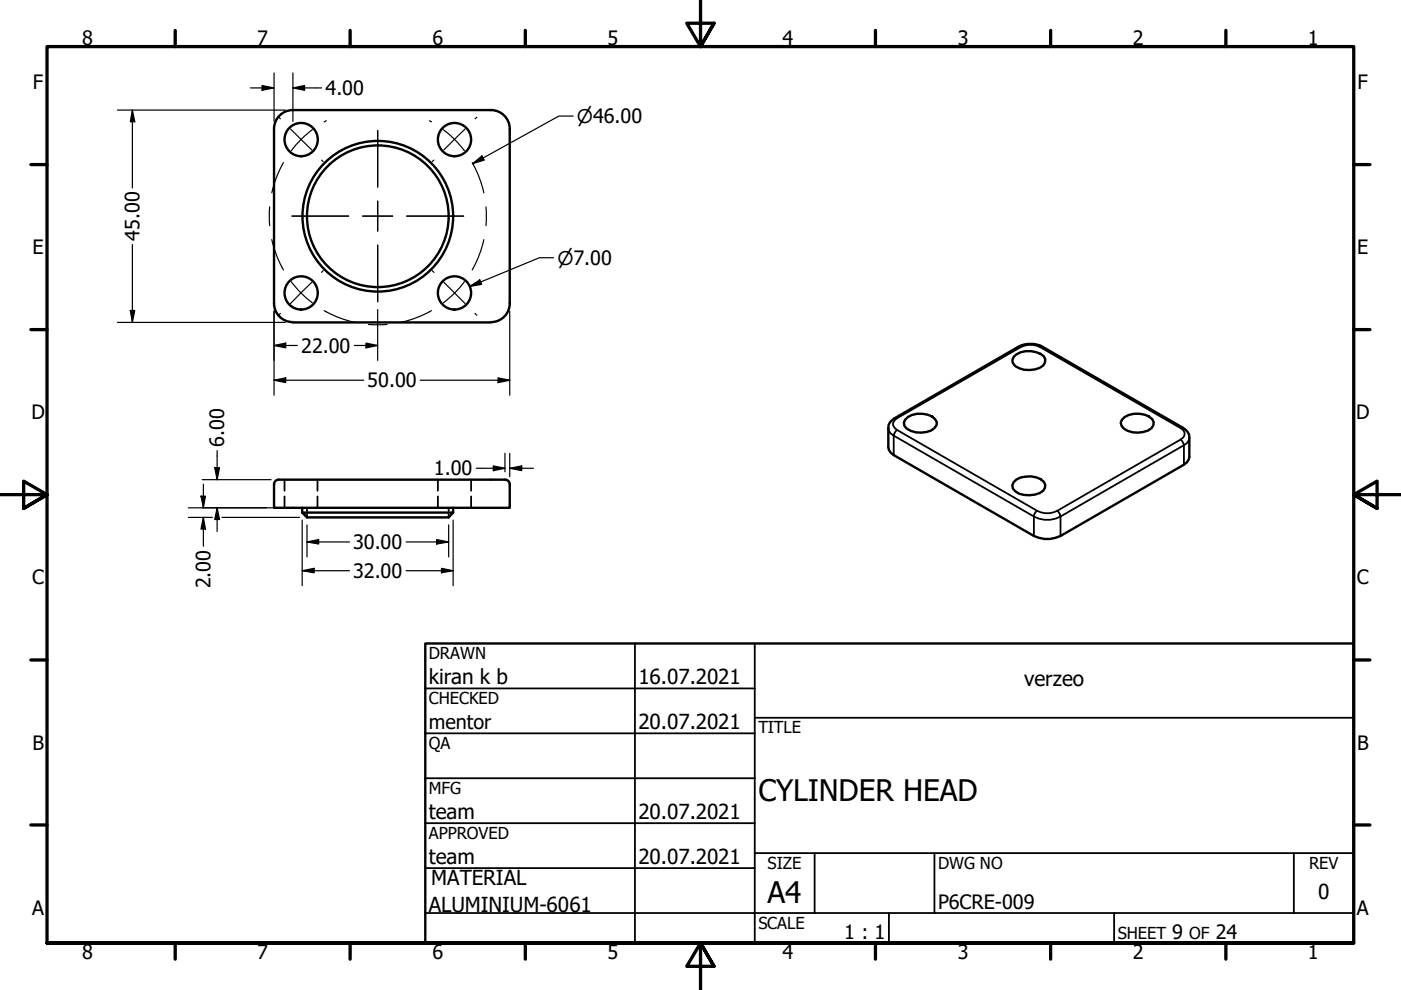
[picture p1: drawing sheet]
<svg xmlns="http://www.w3.org/2000/svg" width="297mm" height="210mm" viewBox="0 0 297 210" stroke-linecap="round" stroke-linejoin="round" font-family="sans-serif">
<!-- layer: Visible (ANSI) -->
<g fill="none" stroke="#000" stroke-width=".51">
<path d="M58.1 27.3v37a4 4 0 0 0 4 4M62.1 23.3a4 4 0 0 0-4 4M62.1 23.3h42a4 4 0 0 1 4 4M108.1 27.3v37a4 4 0 0 1-4 4M62.1 68.4h42M214.9 75.7a4.8 4.8 0 0 1 6.4-.2 1.59 1.59 0 0 1-.9 2.5 5.7 5.7 0 0 1-5.1-.4l-.5-.6-.2-.6zM189.2 89.1l26.6-15.5a5.8 5.8 0 0 1 5.3 0l29.7 17.1a2.32 2.32 0 0 1 1.4 2.1v4.1l-.2 .5-.3 .6-.7 .5-26.1 15.1a6.3 6.3 0 0 1-5.7 0l-29.7-17.1-.7-.5-.3-.6-.2-.6v-4l.1-.7zM191.9 89a4.6 4.6 0 0 1 6.3-.1l.4 .6a2.26 2.26 0 0 1-2.2 2.1 4.6 4.6 0 0 1-4.6-1.3l-.2-.7zM237.9 89a4.7 4.7 0 0 1 6.4-.1l.3 .6a2.13 2.13 0 0 1-2.2 2.1 4.6 4.6 0 0 1-4.6-1.3l-.2-.7zM58.4 102l.7-.3h48a.99 .99 0 0 1 1 1v5h-50v-5zM64.1 108.7h32l-1 1h-30zM64.1 107.7v1"/>
<path d="M96.1 107.7v1M214.9 102.3a4.1 4.1 0 0 1 3.7-1.3 3.1 3.1 0 0 1 3 1.8 2.13 2.13 0 0 1-2.2 2.1 4.6 4.6 0 0 1-4.6-1.3l-.2-.7z"/>
<circle cx="63.8" cy="29.6" r="3.5"/>
<circle cx="96.4" cy="29.6" r="3.5"/>
<circle cx="80.1" cy="45.9" r="16"/>
<circle cx="80.1" cy="45.9" r="15"/>
<circle cx="63.8" cy="62.1" r="3.5"/>
<circle cx="96.4" cy="62.1" r="3.5"/>
</g>
<!-- layer: Hidden (ANSI) -->
<path d="M60.3 101.7v2.3M60.3 105.3v2.4M65.1 107.7v.7M65.1 109v.7M67.3 101.7v2.3M67.3 105.3v2.4M92.8 101.7v2.3M92.8 105.3v2.4M95.1 107.7v.7M95.1 109v.7M99.9 101.7v2.3M99.9 105.3v2.4" fill="none" stroke="#000" stroke-width=".38"/>
<!-- layer: Visible Narrow (ANSI) -->
<g fill="none" stroke="#000" stroke-width=".38">
<path d="M215.8 73.6h.5M216.3 73.6a4.5 4.5 0 0 1 4.3 0M216.3 73.6l-26.1 15.1M220.6 73.6l29.7 17.2M221.1 73.6h-.5M189.5 96.5v-4.1l29.7 17.1M189.7 88.7h.5M190.2 88.7a1.32 1.32 0 0 0-.9 1.2 1.32 1.32 0 0 0 .9 1.3l-.3 .3-.4 .9-.7-.5-.3-.6-.2-.5M190.2 91.2l29.7 17.1M250.3 93.2l.3 .3 .4 .9M250.3 93.2l-26.1 15.1M250.8 90.7l-.5 .1a1.28 1.28 0 0 1 .9 1.2 1.28 1.28 0 0 1-.9 1.2"/>
<path d="M251 94.4l-26.1 15.1v4.1M251 94.4v4.1M252.2 92.8l-.2 .6-.3 .6-.7 .4M219.2 109.5v4.1M219.9 108.3l-.4 .3-.3 .9M219.9 108.3a4.5 4.5 0 0 0 4.3 0l.3 .3 .4 .9a5.8 5.8 0 0 1-5.7 0"/>
</g>
<!-- layer: Border (ANSI) -->
<g fill="none" stroke="#000" stroke-width=".7">
<path d="M148.5 -.1v10l-2.9-5h5.8l-2.9 5 2.9-5M37.1 6.4v3.5M74.2 6.4v3.5M111.4 6.4v3.5M185.6 6.4v3.5M222.8 6.4v3.5M259.9 6.4v3.5M6.5 34.9h3.5M287 34.9h3.4M6.5 69.9h3.5M287 69.9h3.4M0 104.9h10l-5-2.9v5.8l5-2.9-5 2.9"/>
<path d="M297 104.9h-10l5-2.9v5.8l-5-2.9 5 2.9M6.5 139.9h3.5M287 139.9h3.4M6.5 174.9h3.5M287 174.9h3.4M10 199.9v-190h277v190h-277h277M37.1 199.9v3.5M74.2 199.9v3.5M111.4 199.9v3.5M185.6 199.9v3.5M222.8 199.9v3.5M259.9 199.9v3.5"/>
<path d="M151.4 204.9l-2.9-5 2.9 5h-5.8l2.9-5v10"/>
</g>
<!-- layer: Title (ANSI) -->
<g fill="none" stroke="#000" stroke-width=".38">
<path d="M134.6 136.4v63.5M160 136.4v63.5M90.2 146h69.8M90.2 155.5h69.8M160 152.2h127M90.2 165h69.8M90.2 174.5h69.8M90.2 193.6h196.8M90.2 184.1h69.8M160 180.9h127M172.7 180.9v12.7M188.5 193.6v6.3"/>
<path d="M198.1 180.9v12.7M236.2 193.6v6.3M274.3 180.9v12.7"/>
</g>
<path d="M90.2 136.4h196.8v63.5h-196.8z" fill="none" stroke="#000" stroke-width=".51"/>
<!-- layer: Center Mark (ANSI) -->
<g fill="none" stroke="#000" stroke-width=".25">
<path d="M59.1 24.9l.3 .3M61.6 27.3l4.5 4.5M68.2 33.9l.3 .4M80.1 27.7v12M92 33.9l-.4 .4M98.6 27.3l-4.5 4.5M101.1 24.9l-.4 .3M61.9 45.8h12M66.1 59.9l-4.5 4.5M68.5 57.4l-.3 .4M76.9 45.8h6.3M80.1 42.6v6.4"/>
<path d="M80.1 52v12M86.2 45.8h12.1M91.6 57.4l.4 .4M94.1 59.9l4.5 4.5M59.4 66.5l-.3 .3M100.7 66.5l.4 .3"/>
</g>
<!-- layer: Centerline (ANSI) -->
<g fill="none" stroke="#000" stroke-width=".25">
<path d="M60.1 34.5l-.2 .3a23 23 0 0 0-2.3 6.1M66.2 27.5l-2.4 2.1-2.1 2.4M69.2 25.6l-.5 .2M91 25.6l.5 .2M94 27.5l2.4 2.1 2.1 2.4M100.1 34.5l.2 .3a23 23 0 0 1 2.3 6.1M57.2 43.9v3.9M57.6 50.8a23 23 0 0 0 2.5 6.4M61.7 59.7l2.1 2.4 2.4 2.1M98.5 59.7l-2.1 2.4-2.4 2.1M102.6 50.8a23 23 0 0 1-2.5 6.4M103 43.9v3.9"/>
<path d="M68.7 65.9l.3 .1a23 23 0 0 0 6.1 2.3M78.1 68.8h4M91.5 65.9l-.3 .1a23 23 0 0 1-6.1 2.3"/>
</g>
<!-- layer: Dimension (ANSI) -->
<g fill="none" stroke="#000" stroke-width=".25">
<path d="M53.1 18.6h5M55.6 18.1l2.5 .5-2.5 .5zM58.1 15.5v10.3M62.1 18.6l2.5-.5v1zM62.1 18.6h6.1M62.1 15.5v10.3M24.9 23.3h35.6M28.1 23.3l.5 2.5h-1zM28.1 23.3v16.5M100.2 34.7l2-1.6 .5 .8zM121.5 24.6h-3l-18.3 10.1M28.1 51.9v16.5"/>
<path d="M117.3 54.6h-2.9l-14.8 6.1M24.9 68.4h35.6M27.6 65.8h1l-.5 2.6zM58.1 73.3l2.5-.6v1.1zM58.1 65.9v17.9M58.1 73.3h5M75.1 73.3h5M77.6 72.7l2.5 .6-2.5 .5zM80.1 65.6v10.8M99.6 60.7l2.1-1.4 .4 1zM108.1 65.9v17.9M45.5 99.2h1l-.5 2.5z"/>
<path d="M46 95.5v6.2M58.1 80.6l2.5-.5v1zM58.1 80.6h19M89.1 80.6h19M101 99.3h6.1M104.6 98.8l2.5 .5-2.5 .5zM105.6 80.1l2.5 .5-2.5 .5zM107.1 96.1v3.9M108.1 99.3l2.5-.5v1zM108.1 96.1v5M108.1 99.3h5M39.9 107.7h23.6"/>
<path d="M39.9 109.7h5.1M42.6 105.2h1l-.5 2.5zM42.9 101.7h14.6M43.1 109.7l.5 2.5h-1zM43.1 102.7v5M43.1 109.7v6.1M46 107.7l.5 2.4h-1zM46 107.7v5M47.1 109.7h16.4M64.1 110.3v13.9M65.1 114.9l2.5-.5v1zM65.1 114.9h9"/>
<path d="M65.1 111.3v6.8M86.1 114.9h9M92.6 114.4l2.5 .5-2.5 .5zM95.1 111.3v6.8M96.1 110.3v13.9M64.1 121l2.5-.5v.9zM64.1 121h10M86.1 121h10M93.6 120.5l2.5 .5-2.5 .4z"/>
</g>
<g fill="#000">
<path d="M55.6 18.1l2.5 .5-2.5 .5z" fill-rule="evenodd"/>
<path d="M62.1 18.6l2.5-.5v1z" fill-rule="evenodd"/>
<path d="M28.1 23.3l.5 2.5h-1z" fill-rule="evenodd"/>
<path d="M100.2 34.7l2-1.6 .5 .8z" fill-rule="evenodd"/>
<path d="M99.6 60.7l2.1-1.4 .4 1z" fill-rule="evenodd"/>
<path d="M27.6 65.8h1l-.5 2.6z" fill-rule="evenodd"/>
<path d="M58.1 73.3l2.5-.6v1.1z" fill-rule="evenodd"/>
<path d="M77.6 72.7l2.5 .6-2.5 .5z" fill-rule="evenodd"/>
<path d="M45.5 99.2h1l-.5 2.5z" fill-rule="evenodd"/>
<path d="M58.1 80.6l2.5-.5v1z" fill-rule="evenodd"/>
<path d="M104.6 98.8l2.5 .5-2.5 .5z" fill-rule="evenodd"/>
<path d="M105.6 80.1l2.5 .5-2.5 .5z" fill-rule="evenodd"/>
<path d="M108.1 99.3l2.5-.5v1z" fill-rule="evenodd"/>
<path d="M42.6 105.2h1l-.5 2.5z" fill-rule="evenodd"/>
<path d="M43.1 109.7l.5 2.5h-1z" fill-rule="evenodd"/>
<path d="M46 107.7l.5 2.4h-1z" fill-rule="evenodd"/>
<path d="M65.1 114.9l2.5-.5v1z" fill-rule="evenodd"/>
<path d="M92.6 114.4l2.5 .5-2.5 .5z" fill-rule="evenodd"/>
<path d="M64.1 121l2.5-.5v.9z" fill-rule="evenodd"/>
<path d="M93.6 120.5l2.5 .5-2.5 .4z" fill-rule="evenodd"/>
</g>
<g font-size="6.3">
<text x="160.8" y="169.8">CYLINDER HEAD</text>
<text x="162.8" y="191.4">A4</text>
</g>
<g font-size="4.4">
<text x="90.9" y="145.1">kiran k b</text>
<text x="135.4" y="145.1">16.07.2021</text>
<text x="217.2" y="145.5">verzeo</text>
<text x="135.4" y="154.6">20.07.2021</text>
<text x="90.9" y="173.6">team</text>
<text x="135.4" y="173.6">20.07.2021</text>
<text x="90.9" y="183.2">team</text>
<text x="135.4" y="183.2">20.07.2021</text>
<text x="91.4" y="187.6">MATERIAL</text>
<text x="279.5" y="190.7">0</text>
<text x="90.9" y="193.5">ALUMINIUM-6061</text>
</g>
<g font-size="4.2">
<text x="17.4" y="9.5">8</text>
<text x="54.5" y="9.5">7</text>
<text x="91.7" y="9.5">6</text>
<text x="128.8" y="9.5">5</text>
<text x="165.9" y="9.5">4</text>
<text x="203.1" y="9.5">3</text>
<text x="240.2" y="9.5">2</text>
<text x="277.3" y="9.5">1</text>
<text x="7" y="19">F</text>
<text x="69" y="20.2">4.00</text>
<text x="287.8" y="19">F</text>
<text x="6.9" y="53.9">E</text>
<text x="29.6" y="51" transform="rotate(-90 29.6 51)">45.00</text>
<text x="287.7" y="53.9">E</text>
<text x="63.9" y="74.8">22.00</text>
<text x="77.9" y="82.1">50.00</text>
<text x="6.7" y="88.9">D</text>
<text x="287.5" y="88.9">D</text>
<text x="47.6" y="94.7" transform="rotate(-90 47.6 94.7)">6.00</text>
<text x="92" y="100.8">1.00</text>
<text x="74.9" y="116.4">30.00</text>
<text x="6.8" y="123.9">C</text>
<text x="44.6" y="124.7" transform="rotate(-90 44.6 124.7)">2.00</text>
<text x="74.9" y="122.5">32.00</text>
<text x="287.7" y="123.9">C</text>
<text x="90.9" y="154.7">mentor</text>
<text x="6.9" y="158.9">B</text>
<text x="287.7" y="158.9">B</text>
<text x="6.8" y="193.9">A</text>
<text x="198.9" y="192.8">P6CRE-009</text>
<text x="287.7" y="193.9">A</text>
<text x="17.4" y="203.4">8</text>
<text x="54.5" y="203.4">7</text>
<text x="91.7" y="203.4">6</text>
<text x="128.8" y="203.4">5</text>
<text x="165.9" y="203.4">4</text>
<text x="179" y="199.2">1 : 1</text>
<text x="203.1" y="203.4">3</text>
<text x="240.2" y="203.4">2</text>
<text x="248.5" y="199.1">9</text>
<text x="257.7" y="199.1">24</text>
<text x="277.3" y="203.4">1</text>
</g>
<g font-size="4">
<text x="122.3" y="26.1">⌀46.00</text>
<text x="118.2" y="56.1">⌀7.00</text>
</g>
<g font-size="3.5">
<text x="90.9" y="139.7">DRAWN</text>
<text x="90.9" y="149.3">CHECKED</text>
<text x="160.8" y="155.5">TITLE</text>
<text x="90.9" y="158.8">QA</text>
<text x="90.9" y="168.3">MFG</text>
<text x="90.9" y="177.8">APPROVED</text>
<text x="162.8" y="184.2">SIZE</text>
<text x="198.9" y="184.2">DWG NO</text>
<text x="277.6" y="184.2">REV</text>
<text x="160.8" y="196.9">SCALE</text>
<text x="237" y="199.1">SHEET</text>
<text x="252.2" y="199.1">OF</text>
</g>
</svg>
